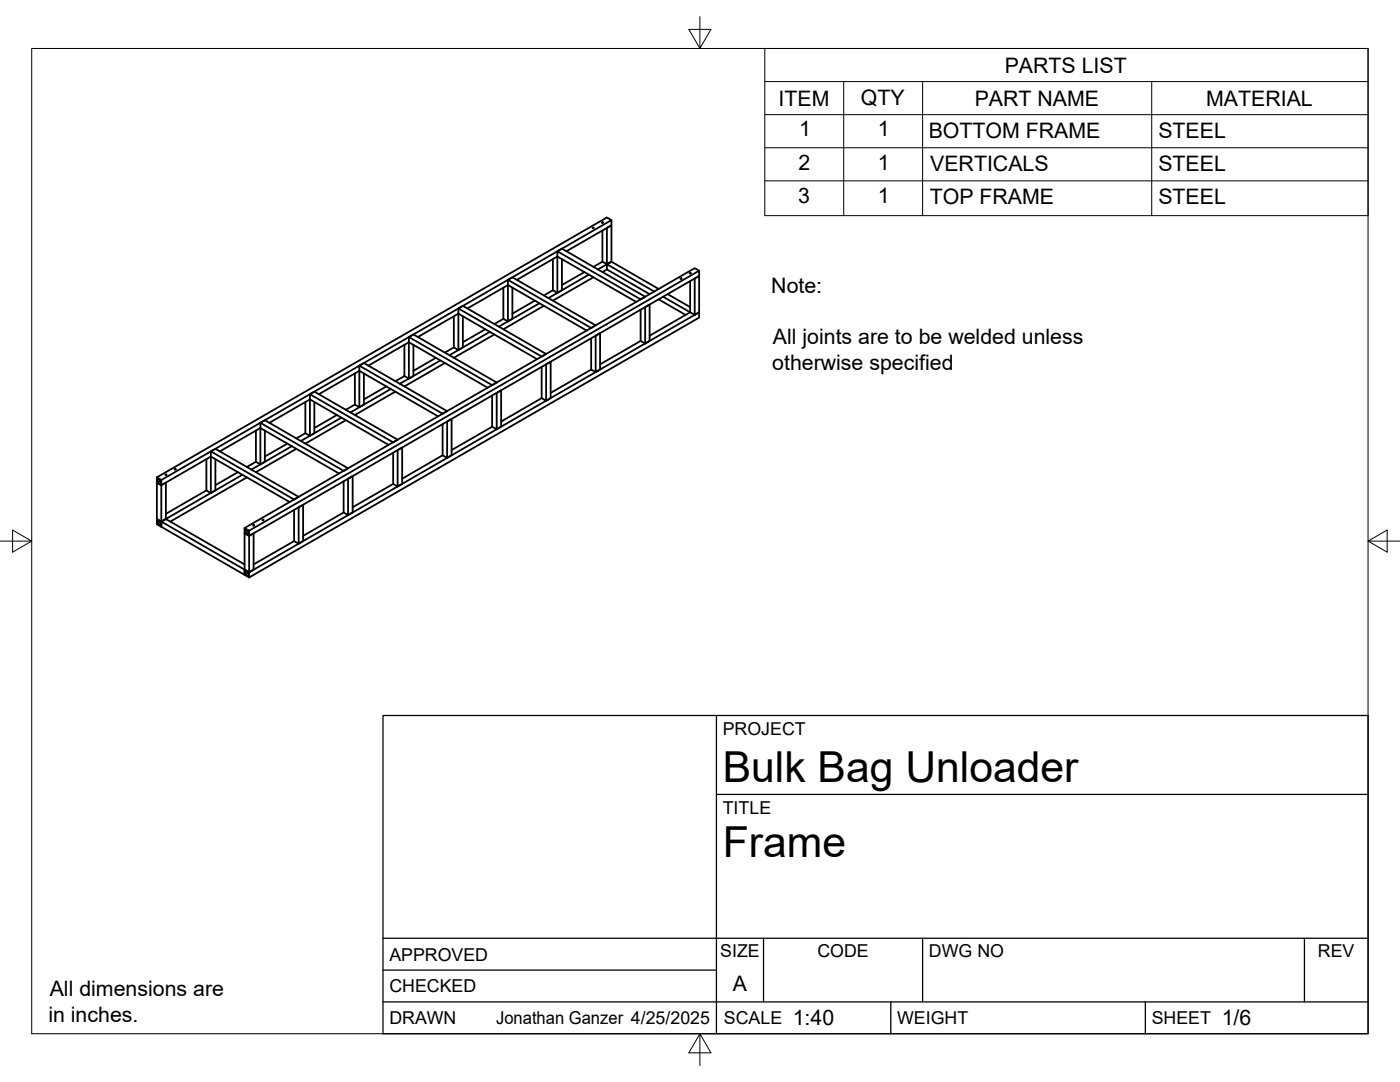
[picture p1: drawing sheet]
<svg xmlns="http://www.w3.org/2000/svg" width="279mm" height="216mm" viewBox="0 0 279 216" stroke-linecap="round" stroke-linejoin="round" font-family="sans-serif">
<!-- layer: Visible -->
<g fill="none" stroke="#000" stroke-width=".36">
<path d="M100.5 57.4v6.2M101.4 55.8l.9-.5 16.6 9.6-.9 .5zM101.4 55.8v8.3M102.3 57.4v6.2l-.9 .5-.9-.5M103.2 55.8l8-4.6 15.8 9M106.7 60l-4.4 2.6M110.3 57.9l-1.8 1M110.3 51.7v6.2M111.2 50.1l.9-.5 16.7 9.6-1 .5zM111.2 50.1v8.3M112.1 51.7v6.2l-.9 .5-.9-.5M113 50.1l9-5.1v-1.1l-89.8 51.9"/>
<path d="M116.6 54.3l-4.5 2.6M117.5 54.8l-8 4.7M118.3 45.4l.2 .1-.1 .1zM118.4 55.3l-8.1 4.7M120.2 44.4h.2l-.2 .1zM120.2 46v6.2l.9 .5 .9-.5v-7.2l-.9 .5v7.2l.9-.5 9.4 5.5M120.2 52.2l-1.8 1.1M121.1 53.8v-1.1l9.5 5.5M121.1 53.8l-.9 .5M121.1 53.8l8.5 4.9M122 43.9l-.9-.5-89.8 51.9M122 52.2l-2.7 1.6"/>
<path d="M131.4 59.7l5.4 3.1M132.3 59.2l5.4 3.1-8.1 4.7M133.2 58.7l4.5 2.6M135.8 55.5l.2 .1-.1 .1zM137.7 54.5h.2l-.2 .1zM137.7 56.1v6.2l.9 .5 .9-.5v-7.2l-.9 .5v7.2M139.5 54l-.9-.5-89.8 51.9M61.8 78.7l.9-.6 16.7 9.6-.9 .6zM61.8 78.7v8.3M63.6 78.7l8.1-4.7 15.7 9.1M70.8 74.5v6.2M71.7 73l.9-.6 16.6 9.6-.9 .6z"/>
<path d="M71.7 73v8.3M72.6 74.5v6.2l-.9 .6-.9-.6M73.5 73l8.1-4.7 15.7 9.1M77.1 77.1l-4.5 2.6M78 77.6l-8.1 4.7M78.9 78.1l-8.1 4.7M80.7 75l-1.8 1.1M80.7 68.8v6.2M81.6 67.2l.9-.5 16.6 9.6-.9 .6zM81.6 67.2v8.3M82.5 68.8v6.2l-.9 .5-.9-.5M83.4 67.2l8.1-4.6 15.7 9.1"/>
<path d="M87 71.4l-4.5 2.6M87.9 71.9l-8.1 4.7M88.8 72.4l-8.1 4.7M90.6 69.3l-1.8 1.1M90.6 63.1v6.2M91.5 61.6l.9-.6 16.6 9.6-.9 .5zM91.5 61.6v8.3M92.4 63.1v6.2l-.9 .6-.9-.6M93.3 61.6l8.1-4.7 15.7 9.1M96.9 65.7l-4.5 2.6M97.8 66.2l-8.1 4.7M98.2 78.9v6.3l.9 .5 .9-.5v-7.3l-.9 .5v7.3"/>
<path d="M98.7 66.7l-8.1 4.7M100.5 63.6l-1.8 1.1M107.7 60.5l-8.1 4.7M108.1 73.2v6.2l.9 .6 .9-.6v-7.2l-.9 .5v7.3M108.1 79.4l-8.1 4.7M108.5 61l-8 4.7M118 67.5v6.2l.9 .6 .9-.6v-7.2l-.9 .5v7.3M118 73.7l-8.1 4.7M127.8 61.8v6.2l1 .6 .8-.6v-7.2l-.8 .5v7.3M127.8 68l-8 4.7M31.3 95.3l.9 .5v1l-.9-.5zM31.4 95.5l.7 .3v.8l-.7-.4z"/>
<path d="M32.1 95.8l-.7 .4M33 94.7h.2l-.1 .1zM34.9 93.6l.2 .1h-.1zM41.2 97.9l-8.1 4.6M41.2 91.6v6.3M42.1 90.1l.9-.5 16.6 9.5-.9 .6zM42.1 90.1v8.3M43 91.6v6.3l-.9 .5-.9-.5M43.9 90.1l8.1-4.7 15.7 9.1M47.5 94.2l-4.5 2.6M48.4 94.7l-16.2 9.4M49.3 95.3l-15.3 8.8"/>
<path d="M51.1 92.1l-1.8 1.1M51.1 85.9v6.2M52 84.4l.9-.6 16.6 9.7-.9 .5zM52 84.4v8.3M52.9 85.9v6.2l-.9 .6-.9-.6M53.8 84.4l8-4.7 15.8 9.1M57.4 88.5l-4.5 2.6M58.3 89l-8.1 4.7M59.1 89.6l-8 4.6M60.9 86.4l-1.8 1.1M60.9 80.2v6.2M62.7 80.2v6.2l-.9 .6-.9-.6"/>
<path d="M67.2 82.8l-4.5 2.6M68.1 83.3l-8.1 4.7M68.6 96v6.3l.9 .5 .9-.5v-7.3l-.9 .5v7.3M69 83.8l-8.1 4.7M70.8 80.7l-1.8 1.1M78.5 90.3v6.3l.9 .5 .9-.5v-7.3l-.9 .5v7.3M78.5 96.6l-8.1 4.6M88.3 84.6v6.2l.9 .6 .9-.6v-7.2l-.9 .5v7.3M88.3 90.8l-8 4.7M98.2 85.2l-8.1 4.6M31.3 103.6l.9 .5v1l-.9-.5zM31.3 103.6l.9 .5 .9-.5v-7.3l-.9 .5v7.3"/>
<path d="M31.4 103.8l.7 .3v.8l-.7-.4zM32.1 104.1l-.7 .4M32.2 104.1v1l16.6 9.6v-1M48.8 113.7l.9 .5v1l-.9-.5zM48.8 113.7l.9 .5 .9-.5v-7.3l-.9 .5v7.3l89.8-51.9v1.1l-89.8 51.8M48.8 112.6l-15.7-9-.9 .5 16.6 9.6M48.8 105.4l.9 .5v1l-.9-.5zM48.9 113.9l.7 .4v.7l-.7-.4zM48.9 105.6l.7 .4v.7l-.7-.4zM49.6 114.3l-.7 .3M49.6 106l-.7 .3M49.7 105.9l89.8-51.9v1.1l-89.8 51.8-.9-.5v7.3"/>
<path d="M50.5 104.8h.2l-.1 .1zM52.4 103.7l.2 .1h-.1zM57.8 100.2l-15.7-9.1-9.9 5.7-.9-.5v7.3M58.7 101.7v6.3l.9 .5 .9-.5v-7.3l-.9 .5v7.3M58.7 108l-8.1 4.6M68.6 102.3l-8.1 4.6"/>
</g>
<!-- layer: Border -->
<path d="M6.3 9.7h266.7v196.6h-266.7zM139.7 3.3v6.4l2.2-3.8h-4.4l2.2 3.8M0 108h6.3l-3.8-2.2v4.4l3.8-2.2M273 108l3.8 2.2v-4.4l-3.8 2.2h6.4M139.7 206.3l-2.2 3.8h4.4l-2.2-3.8v6.3" fill="none" stroke="#000" stroke-width=".2"/>
<!-- layer: Titleblock -->
<path d="M76.4 142.8h196.6v63.5h-196.6zM143 158.5h130M143 142.8v63.5M76.4 199.9h196.6M76.4 193.6h66.6M76.4 187.2h196.6M152.4 187.2v12.7M177.8 199.9v6.4M184.1 187.2v12.7M228.6 199.9v6.4M260.3 187.2v12.7" fill="none" stroke="#000" stroke-width=".25"/>
<!-- layer: Parts Lists -->
<path d="M152.6 9.7h120.4v33.3h-120.4zM152.6 16.3h120.4M168.4 16.3v26.7M184.1 16.3v26.7M229.8 16.3v26.7M152.6 22.9h120.4M152.6 29.5h120.4M152.6 36.1h120.4" fill="none" stroke="#000" stroke-width=".2"/>
<g font-size="8.5">
<text x="144.3" y="156">Bulk Bag Unloader</text>
<text x="144.3" y="171">Frame</text>
</g>
<g font-size="4.3">
<text x="200.5" y="14.5">PARTS LIST</text>
<text x="155.4" y="21.1">ITEM</text>
<text x="171.8" y="21">QTY</text>
<text x="194.5" y="21.1">PART NAME</text>
<text x="240.7" y="21.1">MATERIAL</text>
<text x="159.5" y="27.2">1</text>
<text x="175.2" y="27.2">1</text>
<text x="185.3" y="27.5">BOTTOM FRAME</text>
<text x="231.2" y="27.5">STEEL</text>
<text x="159.4" y="33.8">2</text>
<text x="175.2" y="33.8">1</text>
<text x="185.6" y="34.1">VERTICALS</text>
<text x="231.2" y="34.1">STEEL</text>
<text x="159.3" y="40.4">3</text>
<text x="175.2" y="40.4">1</text>
<text x="185.5" y="40.7">TOP FRAME</text>
<text x="231.2" y="40.7">STEEL</text>
<text x="153.9" y="58.5">Note:</text>
<text x="154.2" y="68.7">All joints are to be welded unless</text>
<text x="154.1" y="73.8">otherwise specified</text>
<text x="146.3" y="197.7">A</text>
<text x="9.7" y="203.9">in inches.</text>
<text x="9.9" y="198.8">All dimensions are</text>
<text x="158.2" y="204.6">1:40</text>
<text x="243.8" y="204.6">1/6</text>
</g>
<g font-size="3.5">
<text x="144.3" y="146.6">PROJECT</text>
<text x="144.3" y="162.3">TITLE</text>
<text x="77.7" y="191.7">APPROVED</text>
<text x="143.7" y="191">SIZE</text>
<text x="163.1" y="191">CODE</text>
<text x="185.4" y="191">DWG NO</text>
<text x="263" y="191">REV</text>
<text x="77.7" y="198">CHECKED</text>
<text x="77.7" y="204.4">DRAWN</text>
<text x="99" y="204.4">Jonathan Ganzer 4/25/2025</text>
<text x="144.5" y="204.4">SCALE</text>
<text x="179" y="204.4">WEIGHT</text>
<text x="229.8" y="204.4">SHEET</text>
</g>
</svg>
